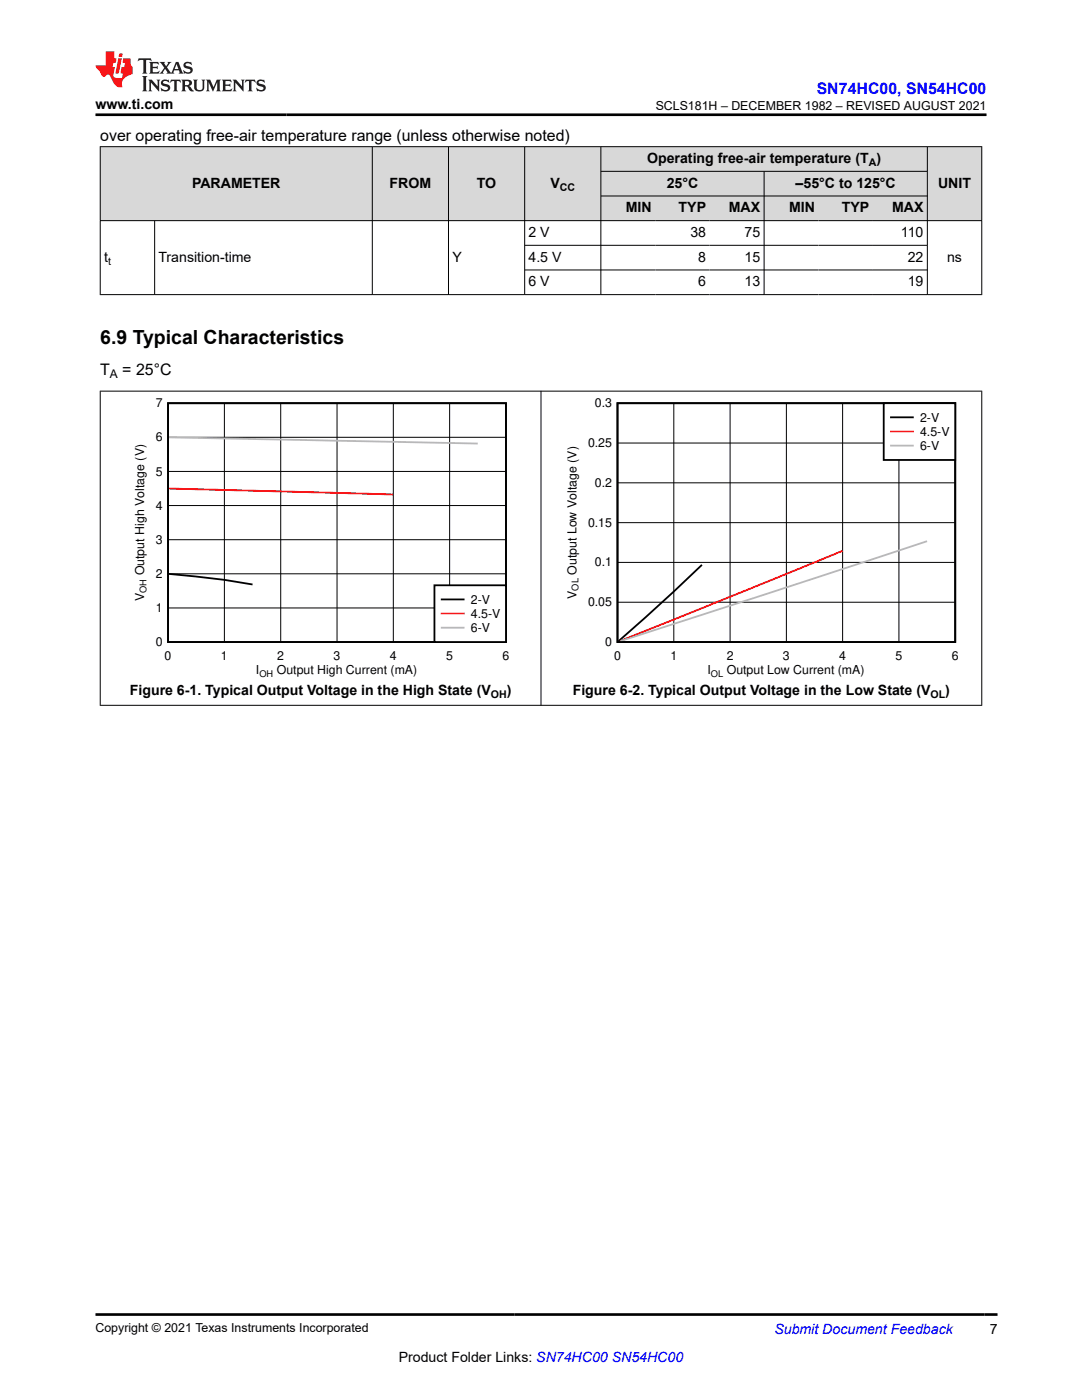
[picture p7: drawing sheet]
<svg xmlns="http://www.w3.org/2000/svg" width="216mm" height="279mm" viewBox="0 0 216 279" stroke-linecap="round" stroke-linejoin="round" font-family="sans-serif">
<g fill="#d8d8d8">
<path d="M20 29.3h175.9v4.9h-175.9z" fill-rule="evenodd"/>
<path d="M20.1 29.3h54.1v14.7h-54.1z" fill-rule="evenodd"/>
<path d="M74.4 29.3h15v14.7h-15z" fill-rule="evenodd"/>
<path d="M89.6 29.3h15v14.7h-15z" fill-rule="evenodd"/>
<path d="M104.8 29.3h15v14.7h-15z" fill-rule="evenodd"/>
<path d="M120 29.3h65v4.8h-65z" fill-rule="evenodd"/>
<path d="M185.1 29.3h10.7v14.7h-10.7z" fill-rule="evenodd"/>
<path d="M120 34.3h32.4v4.8h-32.4z" fill-rule="evenodd"/>
<path d="M152.5 34.3h32.5v4.8h-32.5z" fill-rule="evenodd"/>
<path d="M120 39.2h10.8v4.8h-10.8z" fill-rule="evenodd"/>
<path d="M130.8 39.2h10.8v4.8h-10.8z" fill-rule="evenodd"/>
<path d="M141.6 39.2h10.8v4.8h-10.8z" fill-rule="evenodd"/>
<path d="M152.5 39.2h10.8v4.8h-10.8z" fill-rule="evenodd"/>
<path d="M163.3 39.2h10.9v4.8h-10.9z" fill-rule="evenodd"/>
<path d="M174.2 39.2h10.8v4.8h-10.8z" fill-rule="evenodd"/>
</g>
<g fill="none" stroke="#000" stroke-width=".2">
<path d="M19.9 29.3h176.1M20 29.2v29.7M74.3 29.2v29.7M89.5 29.2v29.7M104.7 29.2v29.7M119.9 29.2v29.7M119.9 34.2h65.2M119.9 39.1h65.2M152.5 34.2v24.7M185 29.2v29.7M195.9 29.2v29.7M19.9 44h176.1"/>
<path d="M19.9 58.8h176.1M30.9 44v14.9M104.7 49h80.4M104.7 53.9h80.4M33.5 94.1h67.5M33.5 87.3h67.5M44.8 80.5v47.6M56 80.5v47.6M67.3 80.5v47.6M78.5 80.5v47.6M89.7 80.5v47.6M33.5 114.5h67.5"/>
<path d="M33.5 107.7h67.5M33.5 100.9h67.5M33.5 121.3h67.5"/>
</g>
<path d="M33.5 80.5h67.5v47.6h-67.5zM33.7 114.5l11.1 1.2 5.6 .9" fill="none" stroke="#000" stroke-width=".36"/>
<path d="M33.7 97.5l44.8 1.2" fill="none" stroke="#f00" stroke-width=".36"/>
<path d="M33.7 87.3l61.6 1.2" fill="none" stroke="#b8b8b8" stroke-width=".36"/>
<path d="M86.7 116.8h14.3v11.3h-14.3z" fill-rule="evenodd" fill="#fff"/>
<path d="M123.2 80.5h67.4v47.6h-67.4zM86.7 116.8h14.3v11.3h-14.3zM88.1 119.6h4.4M140.1 112.7l-5.6 5.4-11.1 9.9" fill="none" stroke="#000" stroke-width=".36"/>
<path d="M168.1 109.9l-44.4 18.1M88.1 122.5h4.4" fill="none" stroke="#f00" stroke-width=".36"/>
<path d="M185 108l-61.2 20M88.1 125.3h4.4" fill="none" stroke="#b8b8b8" stroke-width=".36"/>
<path d="M123.2 96.4h67.4M123.2 88.4h67.4M134.5 80.5v47.6M145.7 80.5v47.6M156.9 80.5v47.6M168.1 80.5v47.6M179.4 80.5v47.6M123.2 112.2h67.4M123.2 104.3h67.4M123.2 120.2h67.4" fill="none" stroke="#000" stroke-width=".2"/>
<path d="M176.3 80.5h14.3v11.3h-14.3z" fill-rule="evenodd" fill="#fff"/>
<path d="M176.3 80.5h14.3v11.3h-14.3zM177.8 83.3h4.3" fill="none" stroke="#000" stroke-width=".36"/>
<path d="M177.8 86.1h4.3" fill="none" stroke="#f00" stroke-width=".36"/>
<path d="M177.8 88.9h4.3" fill="none" stroke="#b8b8b8" stroke-width=".36"/>
<path d="M19.9 78.1h176.1M20 78v62.8M107.9 78v62.8M195.9 78v62.8M19.9 140.8h176.1" fill="none" stroke="#000" stroke-width=".2"/>
<path d="M27.7 11.6l-.2 .6 .5-.2h.6v.1v2.2l-.2 .4h1l-.2-.4v-2.2v-.1h.5l.5 .2-.1-.6zM29.8 12.4l.2 .3v1.6l-.2 .4h1.9l.1-.6a1.08 1.08 0 0 1-1.3 .2v-.7h.6l.4 .2v-.7l-.4 .2h-.6v-.5l.2-.2a1 1 0 0 1 1 .3l-.1-.5zM31.8 12.4l1 1.1-1 1.2h.9l-.2-.2 .4-.8 .5 .8-.2 .2h1.6l-.2-.2 .1-.5h1l.1 .5-.1 .2h.9l-.2-.4-.8-1.9h-.5l-1 2.1-.8-1.1 .9-1h-.8l.2 .2-.5 .6-.3-.6 .1-.2zM35.2 12.8l.4 1h-.8zM36.8 12.5a.65 .65 0 0 0-.2 .7 .65 .65 0 0 0 .6 .5l.7 .1 .1 .3a.79 .79 0 0 1-.7 .4 .79 .79 0 0 1-.7-.5l.1 .7 .2-.1a.93 .93 0 0 0 1.1 0 .93 .93 0 0 0 .4-.9 1.46 1.46 0 0 0-1.2-.6l-.1-.3a1.09 1.09 0 0 1 1.2 .2l-.2-.6-.1 .1-.6-.2zM28.4 15.2l.2 .4v2.2l-.2 .4h1l-.2-.4v-2.2l.2-.4zM29.6 15.9l.2 .4v1.5l-.2 .4h.8l-.3-.4v-1.3l1.7 1.8v-2l.2-.4h-.8l.2 .2 .1 1.1-1.2-1.3zM32.3 16a.65 .65 0 0 0-.2 .8 .65 .65 0 0 0 .7 .4l.6 .2 .1 .2a.79 .79 0 0 1-.7 .4 .79 .79 0 0 1-.7-.5l.1 .7 .2-.1a.93 .93 0 0 0 1.1 .1 .93 .93 0 0 0 .4-1 1.46 1.46 0 0 0-1.2-.5l-.1-.4a1.09 1.09 0 0 1 1.2 .2l-.2-.6-.1 .1-.6-.1zM34.1 15.9l-.1 .6a.63 .63 0 0 1 .7-.3l.1 1.6-.3 .4h1l-.2-.4v-1.6a.66 .66 0 0 1 .8 .3l-.1-.6zM36.2 15.9l.2 .4v1.5l-.2 .4h.9l-.2-.2v-.7h.5l.1 .2a.79 .79 0 0 0 1.2 .6l-1-.9a.61 .61 0 0 0 .6-.6 .61 .61 0 0 0-.5-.7zM36.9 16.2h.2a.47 .47 0 0 1 .5 .1 .47 .47 0 0 1 .1 .5l-.2 .1-.6 .1zM38.5 15.9l.2 .2a2.27 2.27 0 0 0 .4 2 1.04 1.04 0 0 0 1.7-.7v-1.3l.2-.2h-.8l.2 .4v1.1a.6 .6 0 0 1-.6 .6 .6 .6 0 0 1-.6-.6v-1.1l.3-.4zM41.1 15.9l.2 .4v1.5l-.2 .4h.7l-.2-.4v-1.4l.9 1.9 .8-1.9v1.4l-.2 .4h1l-.3-.4v-1.5l.3-.4h-.8l-.7 1.5-.7-1.5zM44.3 15.9l.2 .4v1.5l-.2 .4h1.9l.1-.6a1.09 1.09 0 0 1-1.3 .2v-.7h.6l.4 .2v-.6l-.4 .2h-.6v-.6l.2-.1a1.01 1.01 0 0 1 1 .3l-.1-.6zM46.4 15.9l.3 .4v1.5l-.3 .4h.8l-.2-.4v-1.3l1.6 1.8v-2l.2-.4h-.7l.2 .2v1.1l-1.2-1.3zM49 15.9l-.1 .6a.63 .63 0 0 1 .8-.3v1.6l-.3 .4h1l-.2-.4v-1.6a.66 .66 0 0 1 .8 .3l-.1-.6zM51.4 16a.65 .65 0 0 0-.2 .8 .65 .65 0 0 0 .6 .4l.6 .2 .2 .2a.79 .79 0 0 1-.8 .4 .79 .79 0 0 1-.6-.5l.1 .7 .2-.1a.93 .93 0 0 0 1 .1 .93 .93 0 0 0 .5-1 1.46 1.46 0 0 0-1.3-.5l-.1-.4a1.09 1.09 0 0 1 1.3 .2l-.2-.6-.2 .1-.5-.1z" fill="#231f20"/>
<path d="M21.1 10.3v2.7h-2.1l.1 .4 .9 1a.95 .95 0 0 0 .9 .9 .59 .59 0 0 1 .6-.4 .59 .59 0 0 1 .5 .3l.4 .8a1.59 1.59 0 0 0 2.1 1.4 1.61 1.61 0 0 1 1-2.3l1-.3-.1-1.5a1.59 1.59 0 0 1-.4-1.7h-1.4l-.2 .9h.5l-.1 .9h-.5l-.2 .9v.3l.4 .1-.2 .9h-.6a.73 .73 0 0 1-1.1-.7l.3-1.5h-.5l.2-.9h.5l.2-.9h-.5v-1.3zM23.6 11.6l-.6 3.1h.7l.6-3.1zM23.8 10.7l-.1 .6h.7l.1-.6z" fill="#ed1c24"/>
<path d="M19 22.9h177.8M19.1 262.3h179.9" fill="none" stroke="#000" stroke-width=".53"/>
<text font-size="3.9" x="20" y="68.6">6.9 Typical Characteristics</text>
<text font-size="3.2" fill="#00f" x="163" y="18.7">SN74HC00, SN54HC00</text>
<g font-size="3.2">
<text x="20" y="28.2">over operating free-air temperature range (unless otherwise noted)</text>
<text x="20" y="74.7">T</text>
<text x="24.4" y="74.7">= 25°C</text>
</g>
<g font-size="2.8">
<text x="19" y="21.8">www.ti.com</text>
<text x="129.1" y="32.5">Operating free-air temperature (T )</text>
<text x="38.3" y="37.5">PARAMETER</text>
<text x="77.7" y="37.5">FROM</text>
<text x="95.2" y="37.5">TO</text>
<text x="109.8" y="37.5">V</text>
<text x="133" y="37.5">25°C</text>
<text x="158.8" y="37.5">–55°C to 125°C</text>
<text x="187.2" y="37.5">UNIT</text>
<text x="105.5" y="47.3">2 V</text>
<text x="124.9" y="42.4">MIN</text>
<text x="135.4" y="42.4">TYP</text>
<text x="137.8" y="47.3">38</text>
<text x="145.4" y="42.4">MAX</text>
<text x="148.6" y="47.3">75</text>
<text x="157.4" y="42.4">MIN</text>
<text x="168" y="42.4">TYP</text>
<text x="178" y="42.4">MAX</text>
<text x="179.8" y="47.3">110</text>
<text x="20.8" y="52.2">t</text>
<text x="31.6" y="52.2">Transition-time</text>
<text x="90.3" y="52.2">Y</text>
<text x="105.5" y="52.2">4.5 V</text>
<text x="139.3" y="52.2">8</text>
<text x="148.6" y="52.2">15</text>
<text x="181.1" y="52.2">22</text>
<text x="189" y="52.2">ns</text>
<text x="105.5" y="57.2">6 V</text>
<text x="139.3" y="57.2">6</text>
<text x="148.6" y="57.2">13</text>
<text x="181.1" y="57.2">19</text>
<text x="25.9" y="138.8">Figure 6-1. Typical Output Voltage in the High State (V</text>
<text x="101.1" y="138.8">)</text>
<text x="114.3" y="138.8">Figure 6-2. Typical Output Voltage in the Low State (V</text>
<text x="188.6" y="138.8">)</text>
<text x="197.5" y="266.1">7</text>
<text x="79.6" y="271.7">Product Folder Links: SN74HC00 SN54HC00</text>
</g>
<text font-size="2.8" fill="#00f" x="154.5" y="266.2">Submit Document Feedback</text>
<g font-size="2.5">
<text x="130.8" y="21.9">SCLS181H – DECEMBER 1982 – REVISED AUGUST 2021</text>
<text x="31.1" y="81.3">7</text>
<text x="118.7" y="81.3">0.3</text>
<text x="31.1" y="88.1">6</text>
<text x="117.3" y="89.2">0.25</text>
<text x="183.6" y="84.2">2-V</text>
<text x="183.6" y="87">4.5-V</text>
<text x="183.6" y="89.8">6-V</text>
<text x="31.1" y="94.9">5</text>
<text x="31.1" y="101.7">4</text>
<text x="118.7" y="97.2">0.2</text>
<text x="117.3" y="105.1">0.15</text>
<text x="31.1" y="108.5">3</text>
<text x="118.7" y="113.1">0.1</text>
<text x="28.8" y="120" transform="rotate(-90 28.8 120)">V</text>
<text x="28.8" y="114.9" transform="rotate(-90 28.8 114.9)">Output High Voltage (V)</text>
<text x="31.1" y="115.3">2</text>
<text x="115" y="119.5" transform="rotate(-90 115 119.5)">V</text>
<text x="115" y="114.7" transform="rotate(-90 115 114.7)">Output Low Voltage (V)</text>
<text x="31.1" y="122.1">1</text>
<text x="94" y="120.5">2-V</text>
<text x="94" y="123.3">4.5-V</text>
<text x="117.3" y="121">0.05</text>
<text x="31.1" y="128.9">0</text>
<text x="32.8" y="131.8">0</text>
<text x="44.1" y="131.8">1</text>
<text x="55.3" y="131.8">2</text>
<text x="66.6" y="131.8">3</text>
<text x="77.8" y="131.8">4</text>
<text x="89" y="131.8">5</text>
<text x="94" y="126.1">6-V</text>
<text x="100.3" y="131.8">6</text>
<text x="120.8" y="128.9">0</text>
<text x="122.5" y="131.8">0</text>
<text x="133.8" y="131.8">1</text>
<text x="145" y="131.8">2</text>
<text x="156.2" y="131.8">3</text>
<text x="167.5" y="131.8">4</text>
<text x="178.7" y="131.8">5</text>
<text x="189.9" y="131.8">6</text>
<text x="51.1" y="134.6">I</text>
<text x="55.2" y="134.6">Output High Current (mA)</text>
<text x="141.2" y="134.6">I</text>
<text x="145" y="134.6">Output Low Current (mA)</text>
<text x="19" y="265.9">Copyright © 2021 Texas Instruments Incorporated</text>
</g>
<text font-size="2.4" x="21.9" y="75.4">A</text>
<g font-size="2.1">
<text x="173.3" y="33.1">A</text>
<text x="111.7" y="38">CC</text>
<text x="21.6" y="52.8">t</text>
<text x="97.9" y="139.3">OH</text>
<text x="185.7" y="139.3">OL</text>
</g>
<g font-size="1.8">
<text x="29.2" y="118.3" transform="rotate(-90 29.2 118.3)">OH</text>
<text x="115.5" y="117.9" transform="rotate(-90 115.5 117.9)">OL</text>
<text x="51.8" y="135">OH</text>
<text x="141.9" y="135">OL</text>
</g>
</svg>
